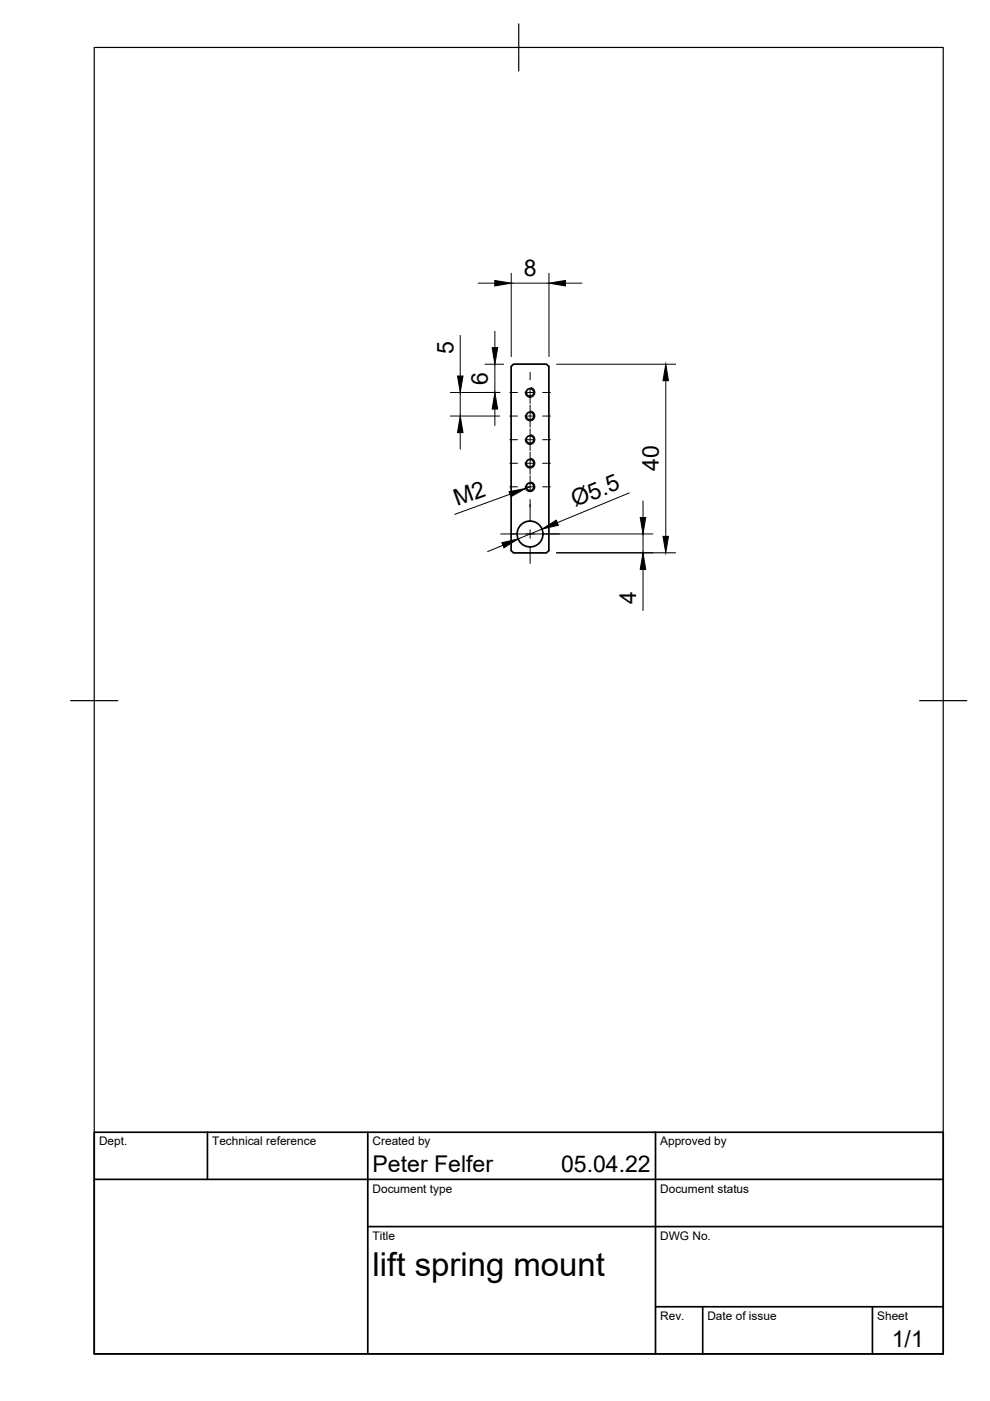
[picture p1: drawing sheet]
<svg xmlns="http://www.w3.org/2000/svg" width="210mm" height="297mm" viewBox="0 0 210 297" stroke-linecap="round" stroke-linejoin="round" font-family="sans-serif">
<!-- layer: Visible -->
<g fill="none" stroke="#000" stroke-width=".36">
<path d="M108.4 77.7l.5-.5h7l.5 .5v39l-.5 .5h-7l-.5-.5z"/>
<circle cx="112.4" cy="93.2" r=".81"/>
<circle cx="112.4" cy="88.2" r=".81"/>
<circle cx="112.4" cy="83.2" r=".81"/>
<circle cx="112.4" cy="98.2" r=".81"/>
<circle cx="112.4" cy="113.2" r="2.74"/>
<circle cx="112.4" cy="103.2" r=".81"/>
</g>
<!-- layer: Visible Narrow -->
<path d="M112.6 97.2a1.04 1.04 0 0 1 .8 1.2 1.04 1.04 0 0 1-1.2 .8 1.04 1.04 0 0 1-.8-1.2M112.6 92.2a1.04 1.04 0 0 1 .8 1.2 1.04 1.04 0 0 1-1.2 .8 1.04 1.04 0 0 1-.8-1.2M112.6 87.2a1.04 1.04 0 0 1 .8 1.2 1.04 1.04 0 0 1-1.2 .8 1.04 1.04 0 0 1-.8-1.2M112.6 82.2a1.04 1.04 0 0 1 .8 1.2 1.04 1.04 0 0 1-1.2 .8 1.04 1.04 0 0 1-.8-1.2M112.6 102.2a1.04 1.04 0 0 1 .8 1.2 1.04 1.04 0 0 1-1.2 .8 1.04 1.04 0 0 1-.8-1.2" fill="none" stroke="#000" stroke-width=".21"/>
<!-- layer: Border -->
<path d="M20 10.1h180v276.9h-180zM110 5.1v10M15 148.6h10M195 148.6h10" fill="none" stroke="#000" stroke-width=".25"/>
<!-- layer: TitleBlock -->
<path d="M20 240.1h180v46.9h-180zM20 250h180M44 240.1v9.9M78 240.1v46.9M139 240.1v46.9M78 260.1h122M139 277.1h61M149 277.1v9.9M185 277.1v9.9" fill="none" stroke="#000" stroke-width=".36"/>
<!-- layer: Smart Centers -->
<g fill="none" stroke="#000" stroke-width=".21">
<path d="M112.4 78.9v1.6M108.1 98.2h1.6M108.1 93.2h1.6M108.1 88.2h1.6M108.1 83.2h1.6M111.5 98.2h1.8M111.5 93.2h1.8M111.5 88.2h1.8M111.5 83.2h1.8M112.4 82.3v3.2M112.4 85.9v4.6M112.4 90.9v4.6"/>
<path d="M112.4 95.9v4.6M115.1 98.2h1.6M115.1 93.2h1.6M115.1 88.2h1.6M115.1 83.2h1.6M106.2 113.2h3.5M108.1 103.2h1.6M111.5 113.2h1.8M111.5 103.2h1.8M112.4 100.9v3.2M112.4 105.9v4.6M112.4 112.3v1.8"/>
<path d="M112.4 115.9v3.6M115.1 113.2h3.5M115.1 103.2h1.6"/>
</g>
<!-- layer: FD_Dimensions -->
<g fill="none" stroke="#000" stroke-width=".21">
<path d="M108.4 57.9v17.7M116.4 57.9v17.7M97.6 71.1v8.6M101.4 60h3.5M102.8 77.2h4M104.9 70.2v3.5M104.9 77.2v6M108.4 60h8M118 77.2h25.3M119.9 60h3.5M95.5 88.2h10.5M95.5 83.2h10.5"/>
<path d="M97.6 83.2v5M97.6 91.7v3.5M104.9 86.7v3.5M141.2 80.7v33M106.6 115.6l-3.2 1.4M108.1 104.8l-11.7 4.3M108.2 113.2h30.2M112.4 103.2l-1 .4M114.9 112.2l-5 2.1M118 117.2h25.3M133.4 104.5l-15.2 6.3M136.3 106.2v3.5"/>
<path d="M136.3 113.2v4M136.3 120.7v8.7"/>
</g>
<g fill="#000" stroke="#000" stroke-width=".21">
<path d="M104.9 59.5l3.5 .5-3.5 .6zM116.4 60l3.5-.5v1.1zM97 79.7h1.2l-.6 3.5zM104.4 73.7h1.1l-.6 3.5zM97.6 88.2l.6 3.5h-1.2zM104.9 83.2l.6 3.5h-1.1zM141.2 77.2l.5 3.5h-1.1zM106.4 115.1l3.5-.8-3.1 1.8zM107.9 104.2l3.5-.6-3.1 1.7zM114.9 112.2l3-1.9 .5 1.1zM135.7 109.7h1.2l-.6 3.5zM140.6 113.7h1.1l-.5 3.5z"/>
<path d="M136.3 117.2l.6 3.5h-1.2z"/>
</g>
<text font-size="7" x="79" y="270.6">lift spring mount</text>
<g font-size="4.9">
<text x="111" y="58.6">8</text>
<text x="96.1" y="75" transform="rotate(-90 96.1 75)">5</text>
<text x="103.5" y="81.6" transform="rotate(-90 103.5 81.6)">6</text>
<text x="139.7" y="99.9" transform="rotate(-90 139.7 99.9)">40</text>
<text x="96.9" y="107.4" transform="rotate(-20 96.9 107.4)">M2</text>
<text x="121.9" y="107.6" transform="rotate(-22 121.9 107.6)">Ø5.5</text>
<text x="134.9" y="128.1" transform="rotate(-90 134.9 128.1)">4</text>
<text x="79" y="248.5">Peter Felfer</text>
<text x="119" y="248.5">05.04.22</text>
<text x="189.1" y="285.7">1/1</text>
</g>
<g font-size="2.5">
<text x="21" y="242.9">Dept.</text>
<text x="45" y="242.9">Technical reference</text>
<text x="79" y="242.9">Created by</text>
<text x="140" y="242.9">Approved by</text>
<text x="79" y="252.8">Document type</text>
<text x="140" y="252.8">Document status</text>
<text x="79" y="262.9">Title</text>
<text x="140" y="262.9">DWG No.</text>
<text x="140" y="279.9">Rev.</text>
<text x="150" y="279.9">Date of issue</text>
<text x="186" y="279.9">Sheet</text>
</g>
</svg>
